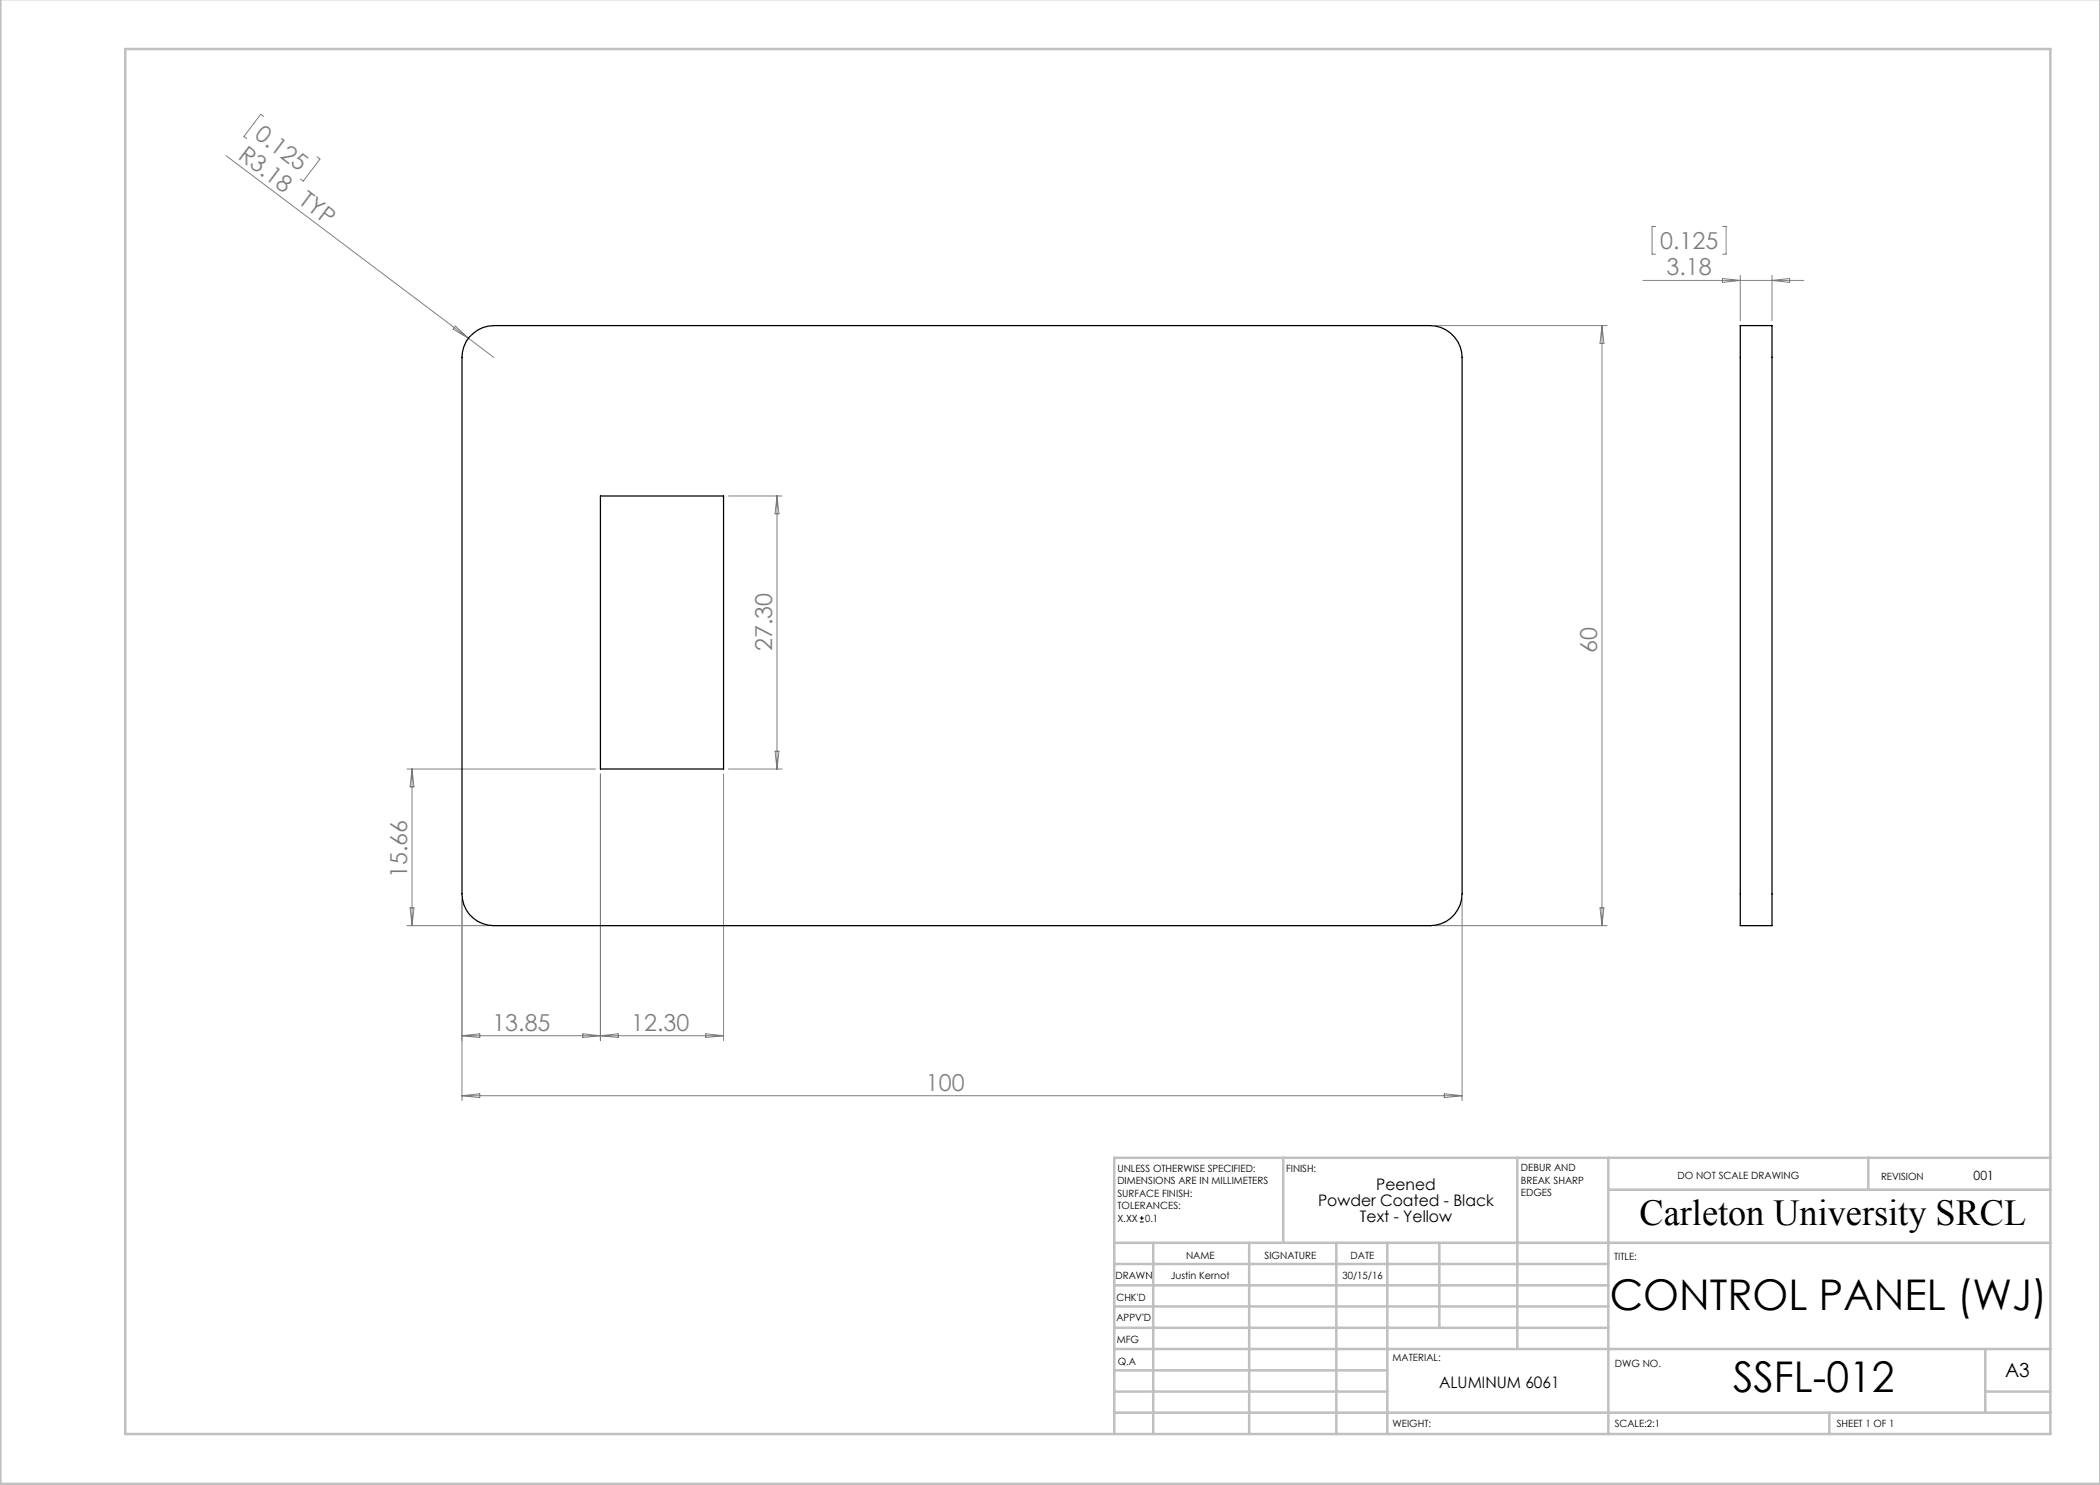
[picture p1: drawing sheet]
<svg xmlns="http://www.w3.org/2000/svg" width="420mm" height="297mm" viewBox="0 0 420 297" stroke-linecap="round" stroke-linejoin="round" font-family="sans-serif">
<path d="M228 244.4h.7M228 243.6h.7M228.4 243.2v.8" fill="none" stroke="#000" stroke-width=".2"/>
<g fill="none" stroke="#c0c0c0" stroke-width=".5">
<path d="M.1 -.1v296.9h419.9M25 9.8h385.1v277h-385.1zM256.6 231.6v17M303.5 231.6v38.2M321.7 231.6v55.2M321.7 237.9h88.4M373.7 231.6v6.3M410.1 231.6h-187.3v55.2M222.8 248.6h187.3M222.8 257.1h98.9M222.8 252.8h98.9M230.6 248.6v38.2"/>
<path d="M249.8 248.6v38.2M267.3 248.6v38.2M277.5 248.6v38.2M287.9 248.6v17M222.8 265.6h98.9M222.8 261.3h98.9M222.8 278.3h54.7M222.8 274.1h54.7M222.8 269.8h187.3M397.1 278.3h13M397.1 269.8v12.7M222.8 282.5h187.3"/>
<path d="M365.9 282.5v4.3"/>
</g>
<g fill="none" stroke="#808080" stroke-width=".2">
<path d="M45.2 31.1l48.5 36.6M52.7 23.3l-.6-.4-3.3 4.4 .6 .4M63.4 31.4l.6 .4-3.4 4.4-.5-.4M328.6 56.1h32.2M331.1 45.3h-.7v5.5h.7M344.5 55.7l3.6 .4-3.6 .4zM344.5 45.3h.7v5.5h-.7M348.1 55.1v9M354.4 55.1v9M354.4 56.1l3.5-.4v.8zM91.1 65.2l2.6 2.5-3.1-1.9zM93.7 67.7l5 3.8"/>
<path d="M287.1 65.1h34.3M320.4 65.1v120M320.4 65.1l.4 3.6h-.8zM145.7 99.2h10.7M155.4 99.2v54.6M155.4 99.2l.4 3.6h-.8zM81.4 153.8h37.7M82.4 153.8v31.3M82.4 153.8l.4 3.6h-.8zM120.1 154.8v53.3M144.7 154.8v53.3M145.7 153.8h10.7"/>
<path d="M155 150.2h.8l-.4 3.6zM92.4 179.8v40.3M292.4 179.8v40.3M81.4 185.1h16.4M82 181.6h.8l-.4 3.5zM287.1 185.1h34.3M320 181.6h.8l-.4 3.5zM92.4 207.1h52.3M92.4 207.1l3.6-.3v.7zM92.4 219.1l3.6-.3v.7zM92.4 219.1h200M116.6 206.8l3.5 .3-3.5 .4z"/>
<path d="M120.1 207.1l3.5-.3v.7zM141.1 206.8l3.6 .3-3.6 .4zM288.9 218.8l3.5 .3-3.5 .4z"/>
</g>
<path d="M93.9 67.4a6.5 6.5 0 0 1 4.8-2.3h187.4a6.5 6.5 0 0 1 6.3 6.4v107.3a6.4 6.4 0 0 1-6.3 6.3h-187.4a6.4 6.4 0 0 1-6.3-6.3v-107.3a6.4 6.4 0 0 1 1.5-4.1zM348.1 65.1h6.3v120h-6.3zM120.1 99.2h24.6v54.6h-24.6z" fill="none" stroke="#000" stroke-width=".25"/>
<g font-size="8.5">
<text x="321.9" y="262.1">CONTROL PANEL (WJ)</text>
<text x="346.6" y="278.5">SSFL-012</text>
</g>
<text font-size="7.3" x="327.9" y="244.9">Carleton University SRCL</text>
<g font-size="4.7" fill="#808080">
<text x="50.7" y="27.4" transform="rotate(37 50.7 27.4)">0.125</text>
<text x="47.4" y="31.5" transform="rotate(37 47.4 31.5)">R3.18</text>
<text x="59.6" y="40.6" transform="rotate(37 59.6 40.6)">TYP</text>
<text x="332" y="49.8">0.125</text>
<text x="333.3" y="55">3.18</text>
<text x="154.4" y="130.3" transform="rotate(-90 154.4 130.3)">27.30</text>
<text x="319.4" y="130.6" transform="rotate(-90 319.4 130.6)">60</text>
<text x="81.4" y="175.6" transform="rotate(-90 81.4 175.6)">15.66</text>
<text x="98.5" y="206.1">13.85</text>
<text x="126.2" y="206.1">12.30</text>
<text x="185.2" y="218.1">100</text>
</g>
<text font-size="3.9" x="401" y="275.4">A3</text>
<g font-size="3.2">
<text x="275.3" y="238">Peened</text>
<text x="263.6" y="241.2">Powder Coated - Black</text>
<text x="272" y="244.4">Text - Yellow</text>
<text x="287.8" y="277.7">ALUMINUM 6061</text>
</g>
<text font-size="2.5" x="394.7" y="235.9">001</text>
<g font-size="2">
<text x="223.5" y="234.4">UNLESS OTHERWISE SPECIFIED:</text>
<text x="223.5" y="236.9">DIMENSIONS ARE IN MILLIMETERS</text>
<text x="223.5" y="239.4">SURFACE FINISH:</text>
<text x="257.2" y="234.4">FINISH:</text>
<text x="304.2" y="234.3">DEBUR AND</text>
<text x="304.2" y="236.8">BREAK SHARP</text>
<text x="304.2" y="239.3">EDGES</text>
<text x="335.5" y="235.8">DO NOT SCALE DRAWING</text>
<text x="376.2" y="236">REVISION</text>
<text x="223.5" y="241.9">TOLERANCES:</text>
<text x="223.5" y="244.4">X.XX</text>
<text x="229" y="244.4">0.1</text>
<text x="237.2" y="251.8">NAME</text>
<text x="252.9" y="251.7">SIGNATURE</text>
<text x="270.1" y="251.7">DATE</text>
<text x="223.1" y="255.9">DRAWN</text>
<text x="234.2" y="255.9">Justin Kernot</text>
<text x="268.5" y="255.7">30/15/16</text>
<text x="322.8" y="252">TITLE:</text>
<text x="223.3" y="260.1">CHK'D</text>
<text x="223.3" y="264.2">APPV'D</text>
<text x="223.3" y="268.6">MFG</text>
<text x="223.5" y="272.9">Q.A</text>
<text x="278.5" y="272.3">MATERIAL:</text>
<text x="323" y="273.4">DWG NO.</text>
<text x="278.5" y="285.3">WEIGHT:</text>
<text x="323" y="285.4">SCALE:2:1</text>
<text x="367.4" y="285.4">SHEET 1 OF 1</text>
</g>
</svg>
